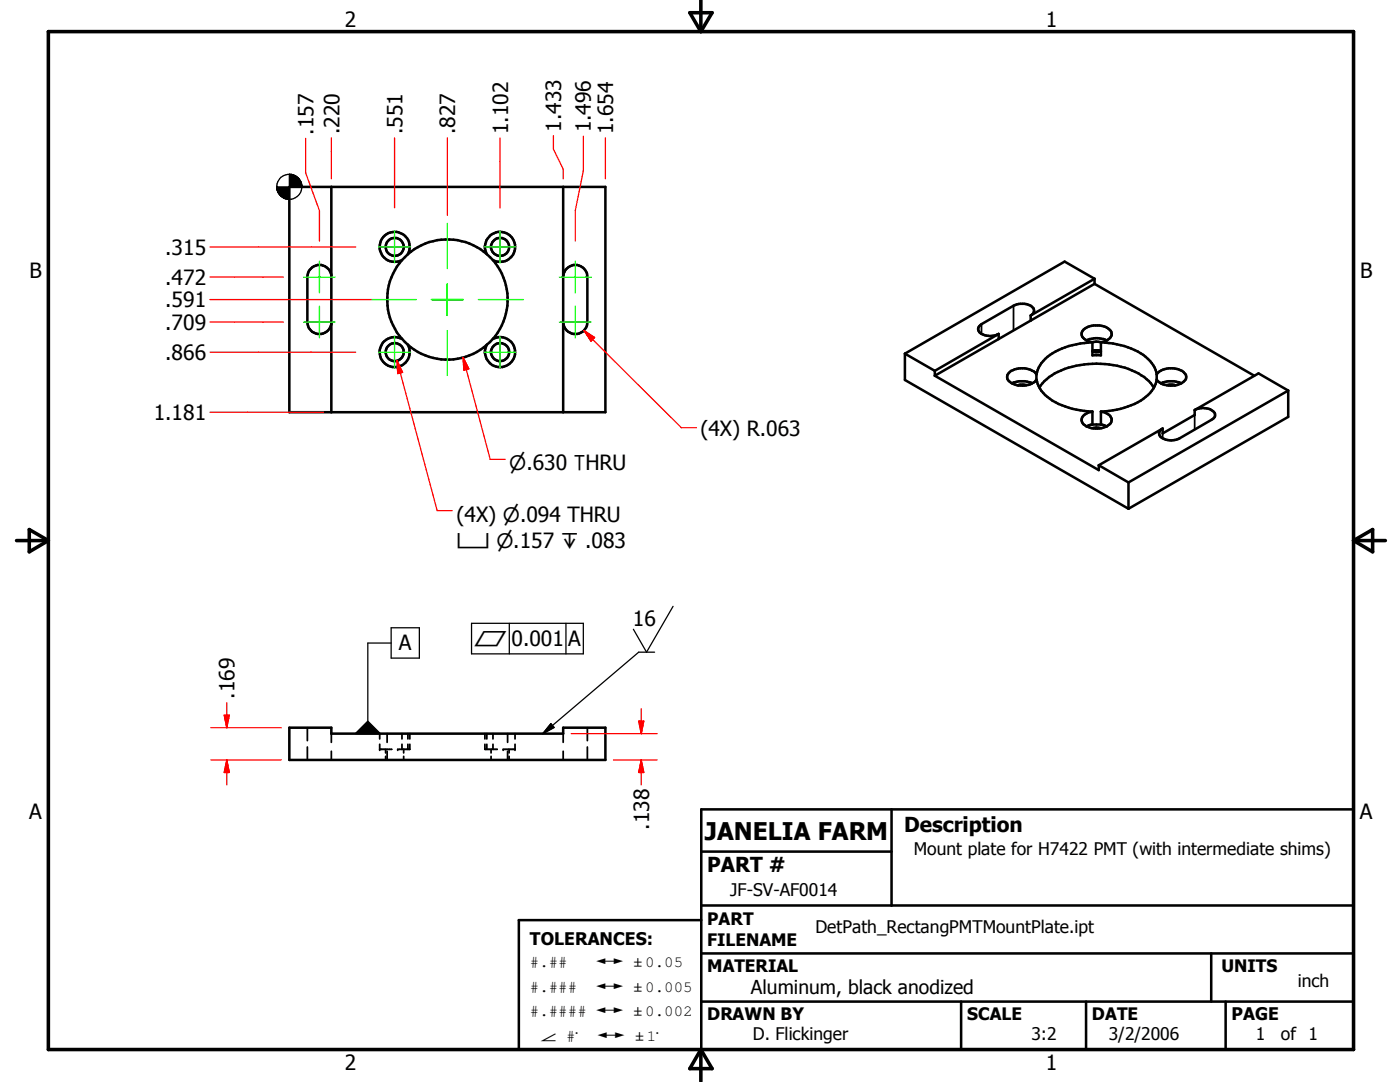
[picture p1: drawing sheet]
<svg xmlns="http://www.w3.org/2000/svg" width="279mm" height="216mm" viewBox="0 0 279 216" stroke-linecap="round" stroke-linejoin="round" font-family="sans-serif">
<g fill="none" stroke="#000" stroke-width=".51">
<path d="M57.7 37.3h63.1v45h-63.1zM66.1 37.3v45M112.4 37.3v45M66.1 54.9a2.4 2.4 0 0 0-2.5-2 2.4 2.4 0 0 0-2.3 2.4v9a2.41 2.41 0 0 0 2.3 2.4 2.41 2.41 0 0 0 2.5-2.1M80.2 51.9a12 12 0 0 0 0 15.7M81.4 50.7a3 3 0 0 0-2.1-4.4 3 3 0 0 0-3.5 3.5 3 3 0 0 0 4.4 2.1M81.4 50.7l-1.2 1.2M81.4 50.7a12.1 12.1 0 0 1 15.8 0M97.2 50.7a3 3 0 0 1 2-4.4 3 3 0 0 1 3.5 3.4 3 3 0 0 1-4.3 2.2M97.2 50.7l1.2 1.2M98.4 51.9a12 12 0 0 1 0 15.7M112.4 55.3a2.41 2.41 0 0 1 2.4-2.5 2.41 2.41 0 0 1 2.4 2.5v9a2.41 2.41 0 0 1-2.4 2.4 2.41 2.41 0 0 1-2.4-2.4"/>
<path d="M218.4 55.6l-12.7 7.3M218.4 55.6l-5.9-3.4-31.9 18.4M218.4 56.6l-31.8 18.4M218.4 55.6v1M218.4 56.6l31.9 18.4M80.2 67.6a3 3 0 0 0-4.4 2.1 3 3 0 0 0 3.5 3.5 3 3 0 0 0 2.1-4.4M80.2 67.6l1.2 1.2M98.4 67.6a3 3 0 0 1 4.4 2.2 3 3 0 0 1-3.6 3.4 3 3 0 0 1-2-4.4M98.4 67.6a12 12 0 0 1-17 1.2M180.6 70.6l6 3.4M180.6 70.6v5.2l44.6 25.7M186.6 75l32.7 18.8v-1"/>
<path d="M186.6 74v1M199.3 66.6l-12.7 7.4M199.3 66.6v1M202 76.5a4.8 4.8 0 0 1 3.7-.2l.3 .2M203.1 76.9l.6-.1 1.2 .1M205.7 62.9a1.08 1.08 0 0 0 .7-1.1 1.08 1.08 0 0 0-1-.9 3.9 3.9 0 0 0-3.1 .1l-6.4 3.7a1.08 1.08 0 0 0-.7 1.2 1.08 1.08 0 0 0 1 .9 3.5 3.5 0 0 0 3.1-.2M205.7 62.9v1.1M206.8 74.7a3.8 3.8 0 0 0-4.7-.8 1.33 1.33 0 0 0-1.1 1.1 1.33 1.33 0 0 0 .8 1.4 4.4 4.4 0 0 0 4.9-.5l.1-.2M206.8 74.7v1M206.8 75.7a6.5 6.5 0 0 0 3.9 4.6 16.5 16.5 0 0 0 7.3 1.8M207.4 77.3a10.9 10.9 0 0 1 7.4-4.3 18.5 18.5 0 0 1 13.5 2.2l1 .8 1 1.3M216.8 67.9a4.6 4.6 0 0 1 4.1 0"/>
<path d="M218 68.3a2.04 2.04 0 0 1-2.1-1.8 2.5 2.5 0 0 1 2.3-1.6h1.3a3 3 0 0 1 2.3 1.3 1.59 1.59 0 0 1-1.3 1.9l-.8 .2M218 68.3v2.6h1.7v-2.6M218 68.3l.8-.1 .9 .1M218 70.1l.6 .2 1.1-.2M218 70l.6-.1 1.1 .1M218 68.3a15 15 0 0 0-9.4 3.3 5.6 5.6 0 0 0-1.8 3.1M219.7 68.3a14.6 14.6 0 0 1 9.4 3.3l1.3 1.7 .4 1.4M230.8 74.7a4 4 0 0 1 5.5-.3 1.17 1.17 0 0 1-.4 2 4.8 4.8 0 0 1-4.2 .1M230.8 75.7l.9 .8M230.8 74.7v1M230.8 75.7a6.4 6.4 0 0 1-3.7 4.6 16.9 16.9 0 0 1-7.4 1.8M231.7 76.5a4.6 4.6 0 0 1 4 0"/>
<path d="M232.9 76.9l.5-.1 1.2 .1M257.1 77.9l-5.9-3.4-12.8 7.3M257.1 77.9l-31.9 18.4M257.1 77.9v5.3l-31.9 18.3M218 82.1a2.04 2.04 0 0 0-2.1 1.8 2.99 2.99 0 0 0 3.6 1.6 2.5 2.5 0 0 0 2.3-1.6 1.61 1.61 0 0 0-1.3-1.6l-.8-.2M218 82.1v2.6M218 84.7h1.7M218 84.7l-1.2 .4M218 85.4l.8-.1 .9 .1M219.3 92.8l5.9 3.5M219.7 82.1v2.6M219.7 84.7l1.2 .4"/>
<path d="M225.2 96.3v5.2M232 85.5l-12.7 7.3M238.4 81.8v1l-6.4 3.7v-1M238.4 81.8a3.1 3.1 0 0 1 4.1 .8 1.05 1.05 0 0 1-.7 1.2l-6.4 3.7a3.4 3.4 0 0 1-4-.6l-.1-.4 .1-.4 .6-.6M57.7 145.2h8.4v1.2h46.3v-1.2h8.4v6.4h-63.1zM140 169.9h37.9M177.9 161.5v19.2M140 183.6h-36.5v25.8h166.6v-47.9h-130.1v47.9M140 199.9h130.1M140 190.2h130.1M140 180.7h130.1M191.8 199.9v9.5"/>
<path d="M216.7 199.9v9.5M241.7 190.2v9.7M244.6 199.9v9.5"/>
<circle cx="78.8" cy="49.3" r="1.79"/>
<circle cx="99.8" cy="49.3" r="1.8"/>
<circle cx="78.8" cy="70.2" r="1.8"/>
<circle cx="99.8" cy="70.3" r="1.8"/>
</g>
<g fill="none" stroke="#000" stroke-width=".35">
<path d="M195.9 64.7v1.9M202.3 61v4.9M232 86.5v1M238.4 82.8v2.9M61.3 145.2v2.6M61.3 149.1v2.5M66.1 146.4v1.7M66.1 149.9v1.7M75.8 148.5v1h2.4M75.8 146.4v1M77 149.5v.7M77 150.9v.7"/>
<path d="M77.3 146.4v1.7M77.3 149.9v1.7M80.2 146.4v1M80.2 148.5v1M80.6 149.5v.7M80.6 150.9v.7M81.4 146.4v1M81.4 148.5v1M81.8 148.5v1h-2.4M81.8 146.4v1M96.8 148.5v1h2.4M96.8 146.4v1"/>
<path d="M97.2 146.4v1M97.2 148.5v1M98 149.5v.7M98 150.9v.7M98.4 146.4v1M98.4 148.5v1M101.3 146.4v1.7M101.3 149.9v1.7M101.6 149.5v.7M101.6 150.9v.7M102.8 148.5v1h-2.4M102.8 146.4v1"/>
<path d="M112.4 146.4v1.7M112.4 149.9v1.7M117.2 145.2v2.6M117.2 149.1v2.5"/>
</g>
<g fill="#000">
<circle cx="75.8" cy="149.5" r=".18"/>
<circle cx="79.4" cy="149.5" r=".18"/>
<circle cx="100.4" cy="149.5" r=".18"/>
<circle cx="102.8" cy="149.5" r=".18"/>
</g>
<path d="M9.7 6.3h260.4v203.1h-260.4zM137.7 2.5h4.4l-2.2 3.8zM139.9 0v6.3M3.3 107.9h6.4M5.8 105.7l3.9 2.2-3.9 2.2zM270.1 107.9h6.4M270.1 107.9l3.8-2.2v4.4zM139.9 209.4v6.4M139.9 209.4l2.2 3.8h-4.4z" fill="none" stroke="#000" stroke-width=".71"/>
<g fill="none" stroke="#0f0" stroke-width=".25">
<path d="M74.1 59.8h9M75.6 49.3h6.4M78.7 46.1v6.4M86.1 59.8h6.4M89.3 44.6v9M89.3 56.6v6.3M95.5 59.8h9M96.6 49.3h6.4M99.8 46.1v6.4M75.6 70.3h6.4M78.7 67.1v6.3M89.3 66v8.9"/>
<path d="M96.6 70.3h6.4M99.8 67.1v6.3"/>
</g>
<path d="M45.3 142.7v2.5" fill="none" stroke="#f00" stroke-width=".25"/>
<path d="M44.7 142.7h1.1l-.5 2.5z" fill="#f00"/>
<path d="M44.7 142.7h1.1l-.5 2.5zM45.3 151.6v2.5" fill="none" stroke="#f00" stroke-width=".25"/>
<path d="M45.3 151.6l.5 2.5h-1.1z" fill="#f00"/>
<path d="M42.1 145.2h14M42.1 151.6h14M45.3 151.6l.5 2.5h-1.1zM45.3 140.2v2.5M45.3 154.1v2.5M128 151.6v2.5" fill="none" stroke="#f00" stroke-width=".25"/>
<path d="M128 151.6l.5 2.5h-1z" fill="#f00"/>
<path d="M128 151.6l.5 2.5h-1zM128 143.9v2.5" fill="none" stroke="#f00" stroke-width=".25"/>
<path d="M127.5 143.9h1l-.5 2.5z" fill="#f00"/>
<g fill="none" stroke="#f00" stroke-width=".25">
<path d="M61 27.6v6.9l2.8 7.5v6.1M66.1 27.5v8.2M78.7 27.5v14M89.3 27.5v15.5M99.8 27.5v14M110.4 27.1v2.7l2 3.9v2M116.4 27.2v6.9l-1.6 7.9v6.1M120.8 27.5v8.2M41.9 49.3h29.1M41.9 55.3h14.7M41.9 59.8h32.2M41.9 70.3h29.1"/>
<path d="M41.9 64.3h14.7M79.2 72l.7 2.4M41.9 82.3h22.7M114 146.4h17.1M122.4 151.6h8.7M127.5 143.9h1l-.5 2.5zM128 141.4v2.5M128 154.1v2.5"/>
</g>
<g fill="none" stroke="#000" stroke-width=".25">
<path d="M55.2 37.3l.1 .7zM55.2 37.3l.3 1zM55.2 37.3l.4 1.3zM55.2 37.3l.6 1.6zM55.2 37.3l.9 1.9-.3-.3zM55.2 37.3l1.2 2.1-.3-.2zM55.2 37.3l1.5 2.2-.3-.1zM55.2 37.3l1.8 2.4-.3-.2zM55.2 37.3l2.2 2.5-.4-.1zM55.2 37.3l2.5 2.5h-.3zM55.2 37.3h2.5v2.5zM57.7 34.8h.4l2.1 2.5z"/>
<path d="M57.7 34.8l2.5 2.5h-2.5zM58.1 34.8l.3 .1 1.8 2.4zM58.4 34.9l.4 .1 1.4 2.3zM58.8 35l.3 .2 1.1 2.1zM59.1 35.2l.3 .2 .8 1.9zM59.4 35.4l.2 .2 .6 1.7zM59.6 35.6l.6 1.7zM59.8 35.9l.2 .3 .2 1.1zM60 36.2l.2 1.1zM60.2 36.6v.7z"/>
<circle cx="57.7" cy="37.3" r="2.52"/>
</g>
<g fill="#000">
<path d="M55.2 37.3l.1 .7zM55.2 37.3l.3 1zM55.2 37.3l.4 1.3zM55.2 37.3l.6 1.6zM55.2 37.3l.9 1.9-.3-.3zM55.2 37.3l1.2 2.1-.3-.2zM55.2 37.3l1.5 2.2-.3-.1zM55.2 37.3l1.8 2.4-.3-.2zM55.2 37.3l2.2 2.5-.4-.1zM55.2 37.3l2.5 2.5h-.3zM57.7 34.8l2.5 2.5h-2.5zM55.2 37.3h2.5v2.5z"/>
<path d="M60.2 36.6v.7zM60 36.2l.2 1.1zM59.8 35.9l.2 .3 .2 1.1zM59.6 35.6l.6 1.7zM59.4 35.4l.2 .2 .6 1.7zM59.1 35.2l.3 .2 .8 1.9zM58.8 35l.3 .2 1.1 2.1zM58.4 34.9l.4 .1 1.4 2.3zM58.1 34.8l.3 .1 1.8 2.4zM57.7 34.8h.4l2.1 2.5z"/>
</g>
<path d="M60.6 55.3h6.3M63.8 52.1v6.4M111.6 55.3h6.4M114.8 52.1v6.4M60.6 64.3h6.3M63.8 61.1v6.3M111.6 64.3h6.4M114.8 61.1v6.3" fill="none" stroke="#0f0" stroke-width=".25"/>
<path d="M79.2 72l1.1 2.3-.9 .2z" fill="#f00"/>
<path d="M79.2 72l1.1 2.3-.9 .2zM79.2 72l8 29.9h3.1M116.5 66l1.8 1.7" fill="none" stroke="#f00" stroke-width=".25"/>
<path d="M116.5 66l2.2 1.4-.8 .7z" fill="#f00"/>
<path d="M92.4 71.3l.6 2.4M116.5 66l2.2 1.4-.8 .7zM118.3 67.7l17.7 17.6h3" fill="none" stroke="#f00" stroke-width=".25"/>
<path d="M92.4 71.3l1.2 2.3-1 .3z" fill="#f00"/>
<path d="M92.4 71.3l1.2 2.3-1 .3zM92.4 71.3l5.4 20.4h3" fill="none" stroke="#f00" stroke-width=".25"/>
<path d="M70.9 146.4l2.5-2.5 2.5 2.5zM109.9 144.4l.7 .8-2.3 1.2z" fill="#000"/>
<path d="M78.1 128.3h-4.7v15.6M78.1 125.3h5.6v6h-5.6zM94.1 124.4h22.3v6.1h-22.3zM101.6 124.4v6.1M112.9 124.4v6.1M130.6 130.1h-3.1l-19.2 16.3M134.3 121l-5.3 9.1-2.6-4.5M70.9 146.4l2.5-2.5 2.5 2.5zM109.9 144.4l.7 .8-2.3 1.2z" fill="none" stroke="#000" stroke-width=".25"/>
<text font-size="4.9" x="140.7" y="167.6">JANELIA FARM</text>
<g font-size="4.2">
<text x="68.8" y="5.4">2</text>
<text x="208.7" y="5.4">1</text>
<text x="62.6" y="26.8" transform="rotate(-90 62.6 26.8)">.157</text>
<text x="67.7" y="26.8" transform="rotate(-90 67.7 26.8)">.220</text>
<text x="80.3" y="26.8" transform="rotate(-90 80.3 26.8)">.551</text>
<text x="90.8" y="26.8" transform="rotate(-90 90.8 26.8)">.827</text>
<text x="101.4" y="26.8" transform="rotate(-90 101.4 26.8)">1.102</text>
<text x="112" y="26.3" transform="rotate(-90 112 26.3)">1.433</text>
<text x="117.9" y="26.4" transform="rotate(-90 117.9 26.4)">1.496</text>
<text x="122.4" y="26.8" transform="rotate(-90 122.4 26.8)">1.654</text>
<text x="33" y="50.8">.315</text>
<text x="5.9" y="55.5">B</text>
<text x="33" y="56.9">.472</text>
<text x="271.4" y="55.5">B</text>
<text x="33" y="61.3">.591</text>
<text x="33" y="65.8">.709</text>
<text x="33" y="71.8">.866</text>
<text x="30.7" y="83.8">1.181</text>
<text x="139.8" y="87">(4X) R.063</text>
<text x="91.1" y="104.1">(4X) n.094 THRU</text>
<text x="126.3" y="124.9">16</text>
<text x="79.6" y="129.8">A</text>
<text x="102.1" y="129">0.001</text>
<text x="113.4" y="129">A</text>
<text x="46.8" y="139.4" transform="rotate(-90 46.8 139.4)">.169</text>
<text x="5.8" y="163.4">A</text>
<text x="129.5" y="165.6" transform="rotate(-90 129.5 165.6)">.138</text>
<text x="271.4" y="163.4">A</text>
<text x="68.8" y="213.5">2</text>
<text x="208.7" y="213.5">1</text>
</g>
<g font-size="4.1">
<text x="180.4" y="166.1">Description</text>
<text x="141.1" y="174">PART #</text>
</g>
<g font-size="4">
<text x="101.6" y="93.9">n.630 THRU</text>
<text x="91.1" y="109.4">v n.157 x .083</text>
<text x="94.6" y="128.9">c</text>
</g>
<text font-size="3.8" x="149.9" y="198.3">Aluminum, black anodized</text>
<g font-size="3.5">
<text x="182.4" y="170.5">Mount plate for H7422 PMT (with intermediate shims)</text>
<text x="145.8" y="178.8">JF-SV-AF0014</text>
<text x="105.7" y="188.5">TOLERANCES:</text>
<text x="162.7" y="186.1">DetPath_RectangPMTMountPlate.ipt</text>
<text x="259" y="197">inch</text>
<text x="245.8" y="203.6">PAGE</text>
<text x="150.2" y="207.6">D. Flickinger</text>
<text x="205.8" y="207.5">3:2</text>
<text x="221.3" y="207.6">3/2/2006</text>
<text x="250.6" y="207.5">1</text>
<text x="255.6" y="207.6">of 1</text>
</g>
<g font-size="3.4">
<text x="141.1" y="184.6">PART</text>
<text x="141.1" y="188.7">FILENAME</text>
<text x="141.1" y="194">MATERIAL</text>
<text x="243.8" y="194">UNITS</text>
<text x="141.1" y="203.6">DRAWN BY</text>
<text x="193" y="203.6">SCALE</text>
<text x="217.9" y="203.6">DATE</text>
</g>
<g font-size="3.1">
<text x="105.7" y="197.9">#.###</text>
<text x="105.7" y="193">#.##</text>
<text x="128.8" y="193">0.05</text>
<text x="128.8" y="197.9">0.005</text>
<text x="105.7" y="202.7">#.####</text>
<text x="128.8" y="202.7">0.002</text>
<text x="113" y="207.6">#</text>
<text x="129.1" y="207.6">1</text>
</g>
<g font-size="2.4">
<text x="119" y="193">#</text>
<text x="119" y="197.9">#</text>
<text x="126.6" y="193">`</text>
<text x="126.6" y="197.9">`</text>
<text x="119" y="202.7">#</text>
<text x="126.6" y="202.7">`</text>
<text x="108.1" y="207.6">a</text>
<text x="114.9" y="207.6">~</text>
<text x="119.3" y="207.6">#</text>
<text x="126.9" y="207.6">`</text>
<text x="131" y="207.6">~</text>
</g>
</svg>
